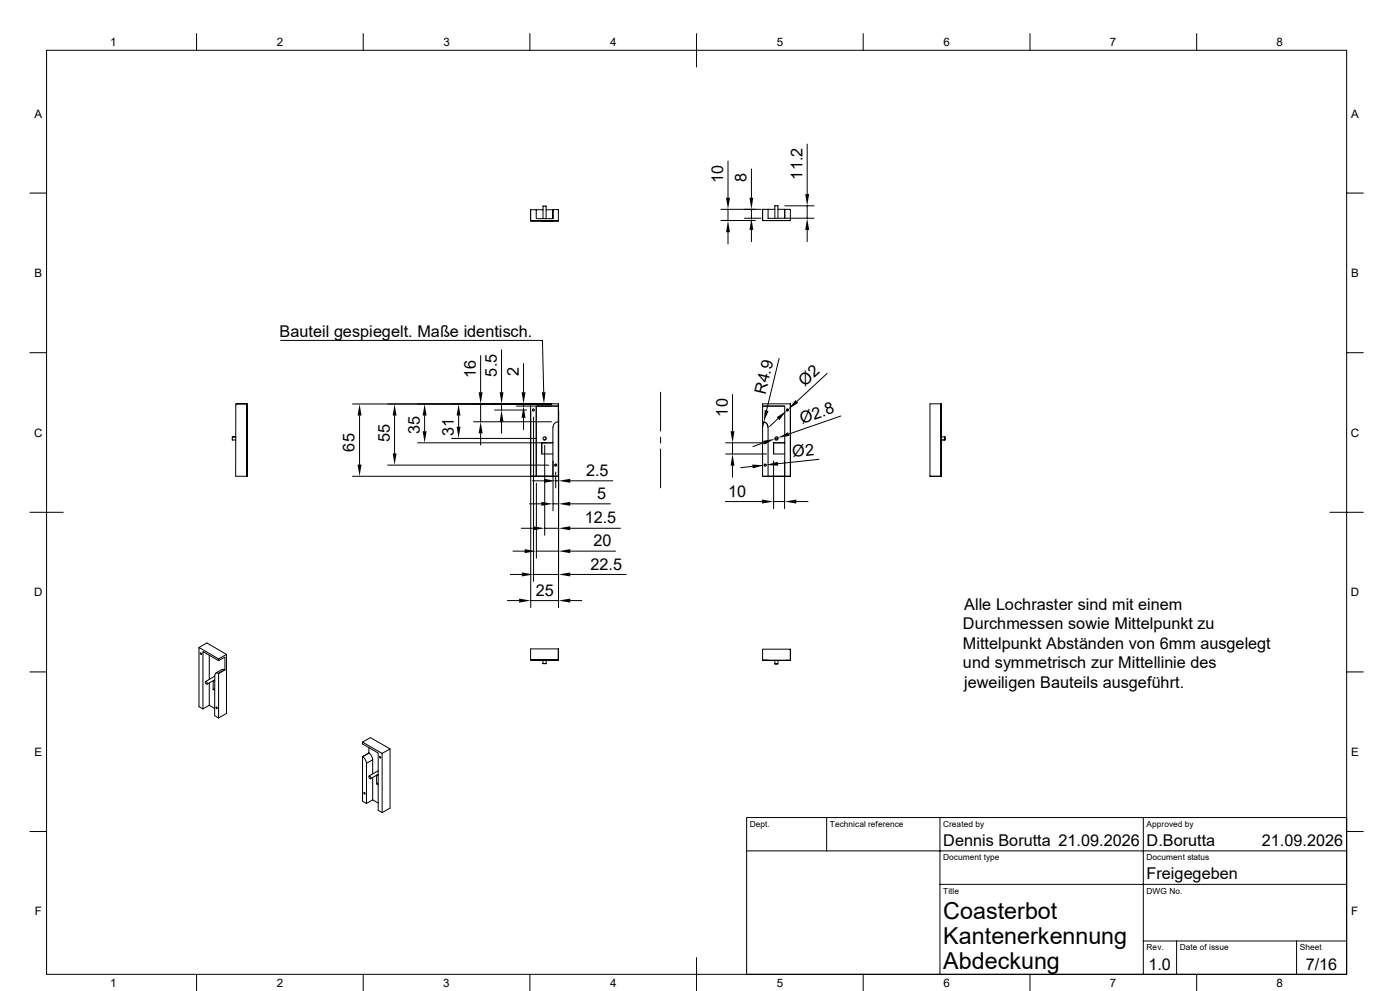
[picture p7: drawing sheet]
<svg xmlns="http://www.w3.org/2000/svg" width="420mm" height="297mm" viewBox="0 0 420 297" stroke-linecap="round" stroke-linejoin="round" font-family="sans-serif">
<g fill="none" stroke="#000" stroke-width=".3">
<path d="M14 15.1h390v276.9h-390zM59 10.1v5M109 10.1v5M159 10.1v5M209 10.1v10M259 10.1v5M309 10.1v5M359 10.1v5M9 57.9h5M218.4 48.3v11M225.4 50.6v8.7M242.1 43.2v15"/>
<path d="M404 57.9h5M159.2 62.9v3.3h8.3M160.9 62.9h2M162.9 65.5v-3.7h.9v3.7M163.8 62.9h2.1M165.9 62.9l1.6-.1v3.4M165.9 62.8v2.7v-2.6M165.9 65.5h-5v-2.6h-1.7v3.3h8.3M165.9 66.2h.1M216.3 66.1h10.3M218.4 62.7v3.4M218.4 69.6v3.5"/>
<path d="M223.3 65.4h5M225.4 62.7v2.7M225.4 68.9v3.5M228.3 62.7h-12M228.8 65.4v.7M228.8 62.7v.1M228.8 62.7v2.7zM228.8 62.7v3.4h8.3v-3.4h-1.7v2.7h-5v-2.7M228.8 62.7h3.7M232.1 66.1h3.3zM232.5 65.4v-3.7h.9v3.7M233.4 62.7h2v2.7"/>
<path d="M235.5 65.4h8.7M235.5 61.7h8.7M237.1 66.1h-8.3M242.1 61.7v3.7M242.1 68.9v3.5M9 105.7h5M84.2 102h78.5l.4 15.6M144.2 106.6v11M150.5 104.9v12.7M157.1 109v8.6M198.2 117.6v11.6M219.8 118.2v11"/>
<path d="M233.7 107.4l-3.7 15.6M248.1 111.9l-9 8.4M404 105.7h5M70.7 130.9h-1v1h1M70.8 121h3.4l-.1 21.7M74.1 132.7v3.4zM74.1 121h-3.4v21.7h3.4M74.2 121v21.7M107.9 124.5v14.7M116.3 139.4h48.3M118.4 124.5v11.4M125.3 132.7h40.6h-3.4v3.4h3.4"/>
<path d="M127.4 124.5v4.7M135.5 131.4h25.3M137.6 124.5v3.4M142.1 126.4h23.3M144.2 121.1v5.3M144.2 129.9v3.5M148.4 122.9h9.5M150.5 121.1v1.8M150.5 126.4v3.5M154.9 121.7h12.6h-6.6v21v-21M157.1 121.1v.6M157.1 125.2v3.5"/>
<path d="M159.2 123.1v59M160.1 125v49.2M160.1 122.6l-.3 .2 .1 .3M162.5 132.7v3.4M163.4 133.5v26.9M163.5 131h.1M163.6 131a.46 .46 0 0 1 .2 .6 .46 .46 0 0 1-.6 .2M165.5 121.1h-59.8M165.9 138.2v14.9M166.4 126.9l1.1-.5v16.3h-1.6v-14.7zM166.8 139.1l-.3 .2 .1 .4M167.5 121h-8.3v21.7"/>
<path d="M167.5 126.4v-5.4v21.7h-8.3h6.7M167.6 123.1v59M198.2 131v1.8M198.2 134.6v11.6M217.7 132.7h12.3M217.7 136.1h12.3M219.8 132.7v3.4M219.8 139.6v3.4M225.8 139.8l-3.6 .4M228.8 126.4a1.59 1.59 0 0 1 1.6 1.6l-.3-.9-.7-.6M228.8 126.4v16.3h8.3h-8.3M229.2 132.7l-3.4 1.2"/>
<path d="M229.2 126.4l-.4 1.6M229.4 126.5h.1M229.7 139.1l-.4 .2 .1 .4M229.9 139.4h-.7M230.4 128v14.7zM232.1 138.2v14.2M232.1 136.1v-3.4h3.3h-3.3v3.4h3.3M232.1 132.7h.1M232.7 131.8h.1M233.1 131a.47 .47 0 0 1 .2 .6 .47 .47 0 0 1-.6 .2M233.1 130.9v.1M233.3 131.2l-.8 .3"/>
<path d="M233.4 125.5l-2.6 2.3M235.4 138.2v14.2M235.4 121.7h-6.6v4.7M236.4 122.6l-.4 .2 .1 .3M236.5 122.7l-.5 .4M245.7 137.7l-12.3 1.3M252.3 124.7l-15.7 5.4M282.3 121h-3.3v21.7h3.3M282.3 121v.7M282.3 131.9v10.8zM282.3 139.1v.6zM282.3 122.6v.6z"/>
<path d="M282.3 128l.1-1.6v1.6M282.3 121v21.7M282.3 131.9h1.2M282.3 130.9h1.2M282.4 131.9v10.8h-3.3M282.4 121v9.9M282.4 139.1v.6zM282.4 122.6v.6zM283.4 130.9v1zM283.5 130.9v1zM9 153.5h10M74 142.7l.1-21.7v21.7"/>
<path d="M105.7 142.7h59.8M156.4 158.3h3.5M158.9 151h3.5M159.7 144.1h3.5M160.9 144.8v22.5M163.4 158.3h4.2M165.9 151h1.7M166.7 141.5v4.7M166.7 144.1h.9M171.1 144.1h12.7M171.1 151h12M171.1 158.3h15"/>
<path d="M217.6 150.3h11M232.1 150.3h3.3M235.4 142.7v-21h-6.6v-.7h8.3v21.7M238.9 150.3h3.5M279.1 142.7h.1M398.9 153.5h10.1M153.1 172.2h3.4M153.9 165.2h3.5M160.1 172.2h7.5M160.9 165.2h6.7M171.1 165.2h13.6M171.1 172.2h16.8"/>
<path d="M59.7 194.1l2.4-1.4 5.8 3.4M62.8 196.4v7.2M65.6 197.5l-5.9-3.4v17.7l1.2 .7 1.9-1.1 1.6 .9M65.6 198l-4.7-2.7v17.2M152.2 180h3.5M159.2 197.8v-3.3h8.3v3.3M159.2 197.8h8.3zM159.2 180h8.4M159.7 197.8h.7zM162.9 197.8v1.1M163.8 197.8v1.1h-.9h.9M165.9 197.8h1.6"/>
<path d="M165.9 197.8h.1M166.4 197.8h.6zM171.1 180h3.4M228.8 197.9h1.6zM229.2 197.9h.7zM230.4 197.9h.1M232.5 197.9v1.1M233.4 197.9v1.1h-.9h.9M235.9 197.9h.7zM237.1 194.6v3.3h-8.3v-3.3h8.3v3.4l-1.7-.1M9 201.4h5M61.7 204.2a.5 .5 0 0 1 .4 .3 .5 .5 0 0 1-.1 .6l-.4-.4z"/>
<path d="M62.8 204.7v6.7M64 204l-.1 2.6 .5 .3M64.1 204l.3 .2M64.4 206.3l-.5 .3M64.4 202.7l-2.7 1.6M64.4 203.8l-2.3 1.3M64.6 201.9l.6-.2 .4 .1v13.4l-1.2-.7v-12zM67.4 200.7h-.8l-1.8 1M67.4 200.7l-1.8 1.1M67.5 200.7v-3.8l-1.9 1.1v-.5l2.3-1.4v17.7l-2.3 1.4M404 201.4h5M108.8 222.4l2.3-1.3 5.9 3.4v17.7l-2.4 1.3-1.1-.6v-17.2l-4.7-2.7z"/>
<path d="M108.8 222.4l5.8 3.4M108.8 226.8v13.3l1.1 .7M108.8 226.8a2.54 2.54 0 0 1 1.1 2M109.9 228.8v12l1.9-1.1M110.7 225.7a2.54 2.54 0 0 1 1.1 2M110.7 225.7l-1.9 1.1M110.7 224v1.7M110.7 232.6a.5 .5 0 0 1 .5 .3 .5 .5 0 0 1-.1 .5l-.4-.4zM111.8 227.7v4.2M111.8 233v6.7M111.8 227.7l-1.9 1.1M111.8 239.7l1.7 1"/>
<path d="M113 232.4v2.6l.5 .2M113.1 232.3l.4 .2M113.5 232.1l-2.3 1.3M113.5 231.1l-2.8 1.5M113.5 234.7l-.5 .3M117 224.5l-2.4 1.3v17.7M9 249.2h5M224 255h180M248 245v10M282 245v47M343 245v47M404 245h-180v47"/>
<path d="M404 249.2h5M282 265h122M59 292v5M109 292v5M159 292v5M209 287v10M259 292v5M309 292v5M343 282h61M353 282v10M359 292v5M389 282v10"/>
<circle cx="160" cy="122.9" r=".3"/>
<circle cx="163.4" cy="131.4" r=".47"/>
<circle cx="166.7" cy="139.4" r=".3"/>
<circle cx="229.6" cy="139.4" r=".3"/>
<circle cx="232.9" cy="131.4" r=".47"/>
<circle cx="236.3" cy="122.9" r=".3"/>
<circle cx="60.3" cy="196" r=".25"/>
<circle cx="65" cy="212.2" r=".25"/>
<circle cx="109.4" cy="237.8" r=".25"/>
<circle cx="114.1" cy="227" r=".25"/>
</g>
<g fill="#000">
<path d="M217.8 59.3h1.2l-.6 3.4zM224.8 59.3h1.2l-.6 3.4zM241.6 58.2h1.1l-.6 3.5zM218.4 66.1l.6 3.5h-1.2zM225.4 65.4l.6 3.5h-1.2zM242.1 65.4l.6 3.5h-1.1zM143.6 117.6h1.2l-.6 3.5zM149.9 117.6h1.1l-.5 3.5zM156.5 117.6h1.1l-.5 3.5zM162.5 117.6h1.2l-.5 3.5zM238.6 119.9l.8 .8-2.9 2zM107.3 139.2h1.2l-.6 3.5z"/>
<path d="M107.9 121.1l.6 3.4h-1.2zM118.4 121.1l.6 3.4h-1.2zM117.8 135.9h1.2l-.6 3.5zM127.4 121.1l.6 3.4h-1.2zM126.8 129.2h1.2l-.6 3.5zM137.6 121.1l.5 3.4h-1.1zM137 127.9h1.1l-.5 3.5zM144.2 126.4l.6 3.5h-1.2zM150.5 122.9l.5 3.5h-1.1zM157.1 121.7l.5 3.5h-1.1zM219.8 136.1l.5 3.5h-1.1zM219.2 129.2h1.1l-.5 3.5z"/>
<path d="M225.7 139.2l3.5 .2-3.4 1zM228.9 132.1l3.6-.6-3.2 1.7zM229.4 122.9l1.1 .3-1.3 3.2zM233 125.1l3-2-2.2 2.8zM229.9 139.4l3.4-1 .1 1.2zM233.3 131.2l3.1-1.7 .4 1.1zM159.9 157.7l3.5 .6-3.5 .6zM162.4 150.4l3.5 .6-3.5 .6zM163.2 143.5l3.5 .6-3.5 .6zM167.6 144.1l3.5-.6v1.2zM167.6 151l3.5-.6v1.2zM167.6 158.3l3.5-.6v1.2z"/>
<path d="M228.6 149.7l3.5 .6-3.5 .6zM235.4 150.3l3.5-.6v1.2zM155.7 179.4l3.5 .6-3.5 .6zM156.5 171.6l3.6 .6-3.6 .6zM157.4 164.6l3.5 .6-3.5 .6zM167.6 180l3.5-.6v1.2zM167.6 165.2l3.5-.6v1.2zM167.6 172.2l3.5-.6v1.2z"/>
</g>
<g font-size="7">
<text x="283" y="275.5">Coasterbot</text>
<text x="283" y="283">Kantenerkennung</text>
<text x="283" y="290.5">Abdeckung</text>
</g>
<g font-size="4.9">
<text x="240.7" y="53.8" transform="rotate(-90 240.7 53.8)">11.2</text>
<text x="216.9" y="54.9" transform="rotate(-90 216.9 54.9)">10</text>
<text x="223.9" y="54.6" transform="rotate(-90 223.9 54.6)">8</text>
<text x="83.9" y="101">Bauteil gespiegelt. Maße identisch.</text>
<text x="142.7" y="113.2" transform="rotate(-90 142.7 113.2)">16</text>
<text x="149" y="112.9" transform="rotate(-90 149 112.9)">5.5</text>
<text x="155.7" y="112.8" transform="rotate(-90 155.7 112.8)">2</text>
<text x="229.6" y="118.3" transform="rotate(-76 229.6 118.3)">R4.9</text>
<text x="241.5" y="116" transform="rotate(-43 241.5 116)">Ø2</text>
<text x="218.3" y="124.8" transform="rotate(-90 218.3 124.8)">10</text>
<text x="125.9" y="130" transform="rotate(-90 125.9 130)">35</text>
<text x="136.1" y="130.8" transform="rotate(-90 136.1 130.8)">31</text>
<text x="240.6" y="127.1" transform="rotate(-19 240.6 127.1)">Ø2.8</text>
<text x="106.4" y="135.3" transform="rotate(-90 106.4 135.3)">65</text>
<text x="116.9" y="132.5" transform="rotate(-90 116.9 132.5)">55</text>
<text x="237.9" y="136.9" transform="rotate(-6 237.9 136.9)">Ø2</text>
<text x="175.8" y="142.7">2.5</text>
<text x="179.2" y="149.6">5</text>
<text x="218.4" y="148.9">10</text>
<text x="175.4" y="156.9">12.5</text>
<text x="178.1" y="163.7">20</text>
<text x="177.2" y="170.7">22.5</text>
<text x="160.7" y="178.6">25</text>
<text x="289.2" y="182.8">Alle Lochraster sind mit einem</text>
<text x="288.8" y="188.6">Durchmessen sowie Mittelpunkt zu</text>
<text x="288.8" y="194.4">Mittelpunkt Abständen von 6mm ausgelegt</text>
<text x="288.9" y="200.3">und symmetrisch zur Mittellinie des</text>
<text x="289.2" y="206.2">jeweiligen Bauteils ausgeführt.</text>
<text x="283" y="253.5">Dennis Borutta 21.09.2026</text>
<text x="344" y="253.5">D.Borutta</text>
<text x="378.5" y="253.5">21.09.2026</text>
<text x="344" y="263.5">Freigegeben</text>
<text x="344.5" y="290.7">1.0</text>
<text x="391.7" y="290.7">7/16</text>
</g>
<g font-size="3.5">
<text x="33" y="13.8">1</text>
<text x="83" y="13.8">2</text>
<text x="133" y="13.8">3</text>
<text x="183" y="13.8">4</text>
<text x="233" y="13.8">5</text>
<text x="283" y="13.8">6</text>
<text x="333" y="13.8">7</text>
<text x="383" y="13.8">8</text>
<text x="10.3" y="35.2">A</text>
<text x="405.3" y="35.2">A</text>
<text x="10.3" y="83.1">B</text>
<text x="405.3" y="83.1">B</text>
<text x="10.2" y="130.9">C</text>
<text x="405.2" y="130.9">C</text>
<text x="10.2" y="178.7">D</text>
<text x="405.2" y="178.7">D</text>
<text x="10.3" y="226.5">E</text>
<text x="405.3" y="226.5">E</text>
<text x="10.4" y="274.4">F</text>
<text x="405.4" y="274.4">F</text>
<text x="33" y="295.8">1</text>
<text x="83" y="295.8">2</text>
<text x="133" y="295.8">3</text>
<text x="183" y="295.8">4</text>
<text x="233" y="295.7">5</text>
<text x="283" y="295.8">6</text>
<text x="333" y="295.8">7</text>
<text x="383" y="295.8">8</text>
</g>
<g font-size="2.5">
<text x="225" y="247.8">Dept.</text>
<text x="249" y="247.8">Technical reference</text>
<text x="283" y="247.8">Created by</text>
<text x="344" y="247.8">Approved by</text>
<text x="283" y="257.9">Document type</text>
<text x="344" y="257.9">Document status</text>
<text x="283" y="267.8">Title</text>
<text x="344" y="267.8">DWG No.</text>
<text x="344" y="284.8">Rev.</text>
<text x="354" y="284.8">Date of issue</text>
<text x="390" y="284.8">Sheet</text>
</g>
</svg>
